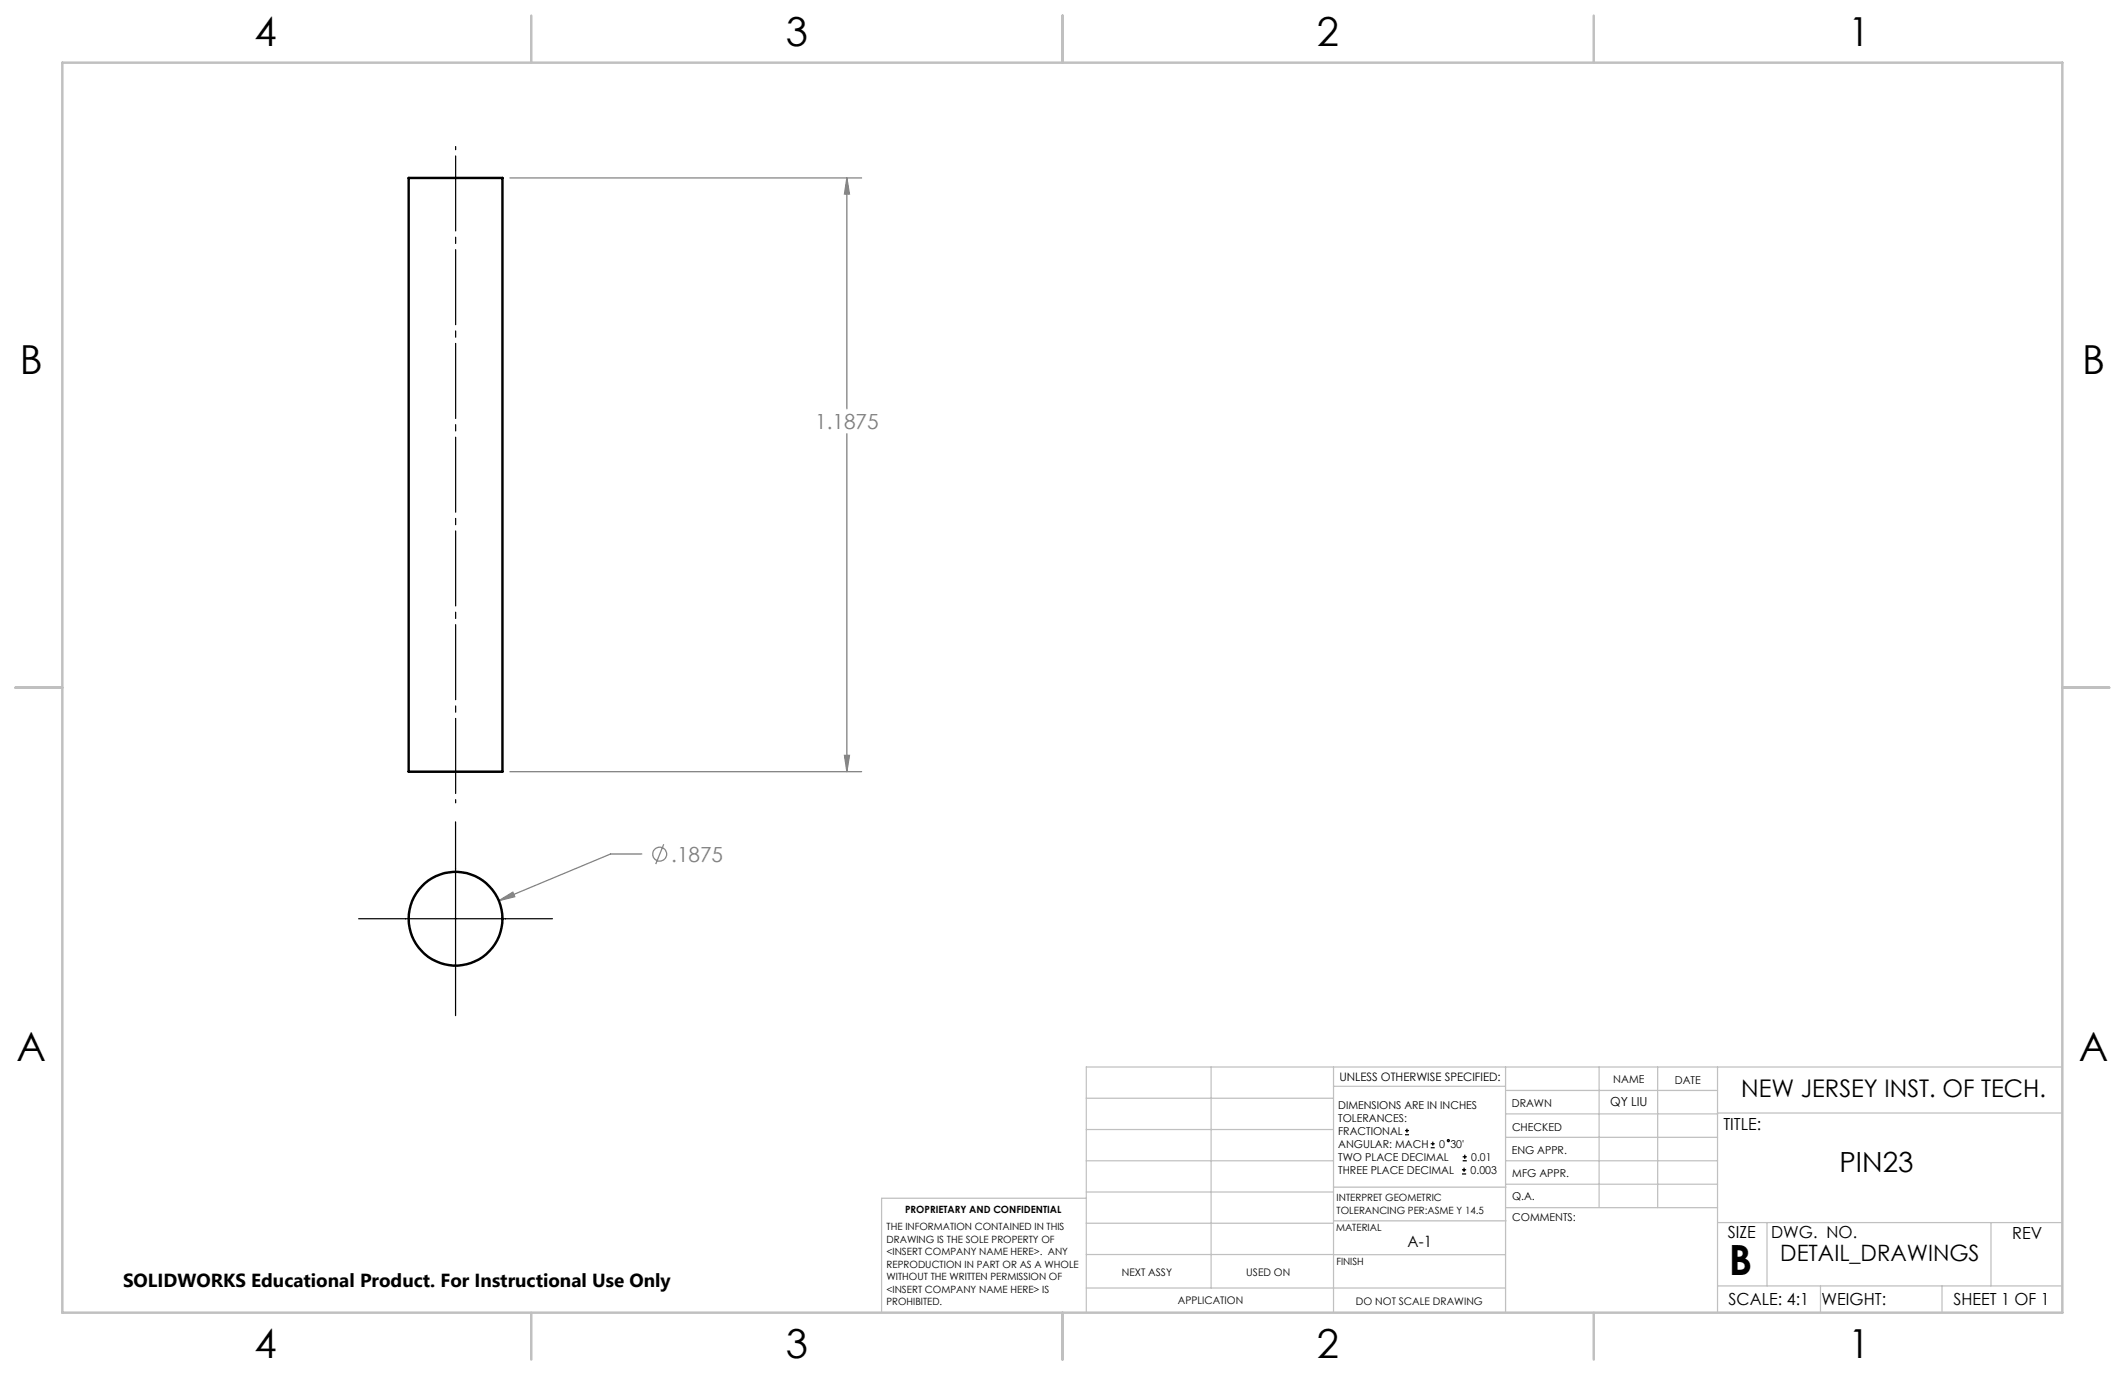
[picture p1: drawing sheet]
<svg xmlns="http://www.w3.org/2000/svg" width="432mm" height="279mm" viewBox="0 0 432 279" stroke-linecap="round" stroke-linejoin="round" font-family="sans-serif">
<g fill="none" stroke="#808080" stroke-width=".25">
<path d="M103.6 36.2h71.5M172.1 36.2l.5 3.2h-1zM172.1 36.2v46.9M172.1 88.1v68.7M103.6 156.8h71.5M171.6 153.5h1l-.5 3.3zM130.4 173.5h-6.3l-22.7 9.5M134.9 171.6l-1.7 4M101.4 183l2.8-1.7 .4 .9z"/>
<circle cx="134" cy="173.6" r="1.42"/>
</g>
<g fill="none" stroke="#000" stroke-width=".25">
<path d="M92.6 167v39.4M72.9 186.7h39.4M285.5 230.6h.8M285.5 229.7h.8M285.9 229.3v.9M290.7 233.2h.8M290.7 232.4h.8M291.1 232v.8M297.1 238.5h.8M297.1 237.7h.8M297.2 235.9h.9M297.2 235.1h.9"/>
<path d="M297.5 237.3v.8M297.6 234.6v.9"/>
<circle cx="294.3" cy="231.8" r=".22"/>
</g>
<path d="M92.6 163.1v-133.3" fill="none" stroke="#000" stroke-width=".25" stroke-dasharray="15.2 1.3 1.3 1.3" stroke-dashoffset="-1.9"/>
<g fill="none" stroke="#c0c0c0" stroke-width=".25">
<path d="M246.1 216.8v44.9M271 216.8v49.9M305.9 216.8v49.9M324.9 216.8v28.6M336.8 216.8v28.6M349 216.8v49.9M419.1 216.8h-198.4v49.9M220.7 235.9h50.3M220.7 229.5h50.3M220.7 223.2h50.3M271 220.7h34.9M305.9 231.1h43.1"/>
<path d="M305.9 226.3h43.1M305.9 221.6h43.1M305.9 235.9h43.1M349 226.2h70.1M220.7 248.6h50.3M220.7 242.2h50.3M220.7 254.9h50.3M220.7 243.5h-41.6v23.2M271 255h34.9M271 248.1h35M271 241.2h35M305.9 240.6h43.1"/>
<path d="M306 245.4h43M349 248.4h70.1M359.1 248.4v12.9M404.6 248.4v12.9M220.7 261.7h85.2M349 261.3h70.1M369.9 261.3v5.4M394.6 261.3v5.4"/>
</g>
<path d="M12.7 12.7h406.4v254h-406.4zM108 3.2v9.5M215.9 3.2v9.5M323.8 3.2v9.5M3.1 139.7h9.6M419.1 139.7h9.5M108 266.7v9.6M215.9 266.7v9.6M323.8 266.7v9.6" fill="none" stroke="#c0c0c0" stroke-width=".5"/>
<path d="M101.4 183l3.2-.8-.4-.9zM171.6 153.5h1l-.5 3.3zM172.1 36.2l.5 3.2h-1z" fill="#808080"/>
<g fill="none" stroke="#000" stroke-width=".5">
<path d="M83 36.2h19.1v120.6h-19.1z"/>
<circle cx="92.6" cy="186.7" r="9.5"/>
</g>
<text font-size="8.5" x="351.3" y="259">B</text>
<g font-size="8.1">
<text x="51.7" y="9.3">4</text>
<text x="159.7" y="9.3">3</text>
<text x="267.6" y="9.3">2</text>
<text x="375.6" y="9.3">1</text>
<text x="4" y="76">B</text>
<text x="423.1" y="76">B</text>
<text x="3.3" y="215.7">A</text>
<text x="422.4" y="215.7">A</text>
<text x="51.7" y="276">4</text>
<text x="159.7" y="276">3</text>
<text x="267.6" y="276">2</text>
<text x="375.6" y="276">1</text>
</g>
<text font-size="5.6" x="373.8" y="238.2">PIN23</text>
<text font-size="4.9" x="353.8" y="222.9">NEW JERSEY INST. OF TECH.</text>
<text font-size="4.6" x="361.8" y="256.2">DETAIL_DRAWINGS</text>
<g font-size="4.2" fill="#808080">
<text x="165.7" y="87.2">1.1875</text>
<text x="136.4" y="175.1">.1875</text>
</g>
<text font-size="3.8" x="25" y="261.6">SOLIDWORKS Educational Product. For Instructional Use Only</text>
<g font-size="3.4">
<text x="350.2" y="229.5">TITLE:</text>
<text x="351.1" y="251.6">SIZE</text>
<text x="359.9" y="251.6">DWG. NO.</text>
<text x="408.9" y="251.7">REV</text>
<text x="351.2" y="265.2">SCALE: 4:1</text>
<text x="370.1" y="265.3">WEIGHT:</text>
<text x="396.9" y="265.2">SHEET 1 OF 1</text>
</g>
<text font-size="3.2" x="286" y="253.3">A-1</text>
<text font-size="2.5" x="327.2" y="224.8">QY LIU</text>
<text font-size="2.4" x="272.2" y="219.7">UNLESS OTHERWISE SPECIFIED:</text>
<g font-size="2.2">
<text x="327.8" y="220.1">NAME</text>
<text x="340.3" y="220.2">DATE</text>
<text x="271.9" y="225.3">DIMENSIONS ARE IN INCHES</text>
<text x="271.9" y="227.9">TOLERANCES:</text>
<text x="307.2" y="224.9">DRAWN</text>
<text x="271.9" y="230.6">FRACTIONAL</text>
<text x="271.9" y="233.2">ANGULAR: MACH</text>
<text x="292.5" y="233.2">0</text>
<text x="294.7" y="233.2">30'</text>
<text x="307.3" y="229.8">CHECKED</text>
<text x="271.9" y="235.9">TWO PLACE DECIMAL</text>
<text x="271.9" y="238.5">THREE PLACE DECIMAL</text>
<text x="298.8" y="238.5">0.003</text>
<text x="299" y="235.9">0.01</text>
<text x="307.2" y="234.5">ENG APPR.</text>
<text x="307.3" y="239.2">MFG APPR.</text>
<text x="307.3" y="243.9">Q.A.</text>
<text x="307.3" y="248.1">COMMENTS:</text>
</g>
<g font-size="2.1">
<text x="227.9" y="259.2">NEXT ASSY</text>
<text x="253.3" y="259.2">USED ON</text>
<text x="239.3" y="265">APPLICATION</text>
<text x="275.5" y="265.1">DO NOT SCALE DRAWING</text>
</g>
<g font-size="2">
<text x="271.6" y="244.1">INTERPRET GEOMETRIC</text>
<text x="180.2" y="250">THE INFORMATION CONTAINED IN THIS</text>
<text x="183.9" y="246.4">PROPRIETARY AND CONFIDENTIAL</text>
<text x="271.5" y="250.2">MATERIAL</text>
<text x="271.6" y="246.6">TOLERANCING PER:ASME Y 14.5</text>
<text x="180.2" y="252.5">DRAWING IS THE SOLE PROPERTY OF</text>
<text x="180.2" y="255.1">&lt;INSERT COMPANY NAME HERE&gt;. ANY</text>
<text x="180.2" y="257.6">REPRODUCTION IN PART OR AS A WHOLE</text>
<text x="271.5" y="257">FINISH</text>
<text x="180.2" y="260.1">WITHOUT THE WRITTEN PERMISSION OF</text>
<text x="180.2" y="262.6">&lt;INSERT COMPANY NAME HERE&gt; IS</text>
<text x="180.2" y="265.2">PROHIBITED.</text>
</g>
</svg>
